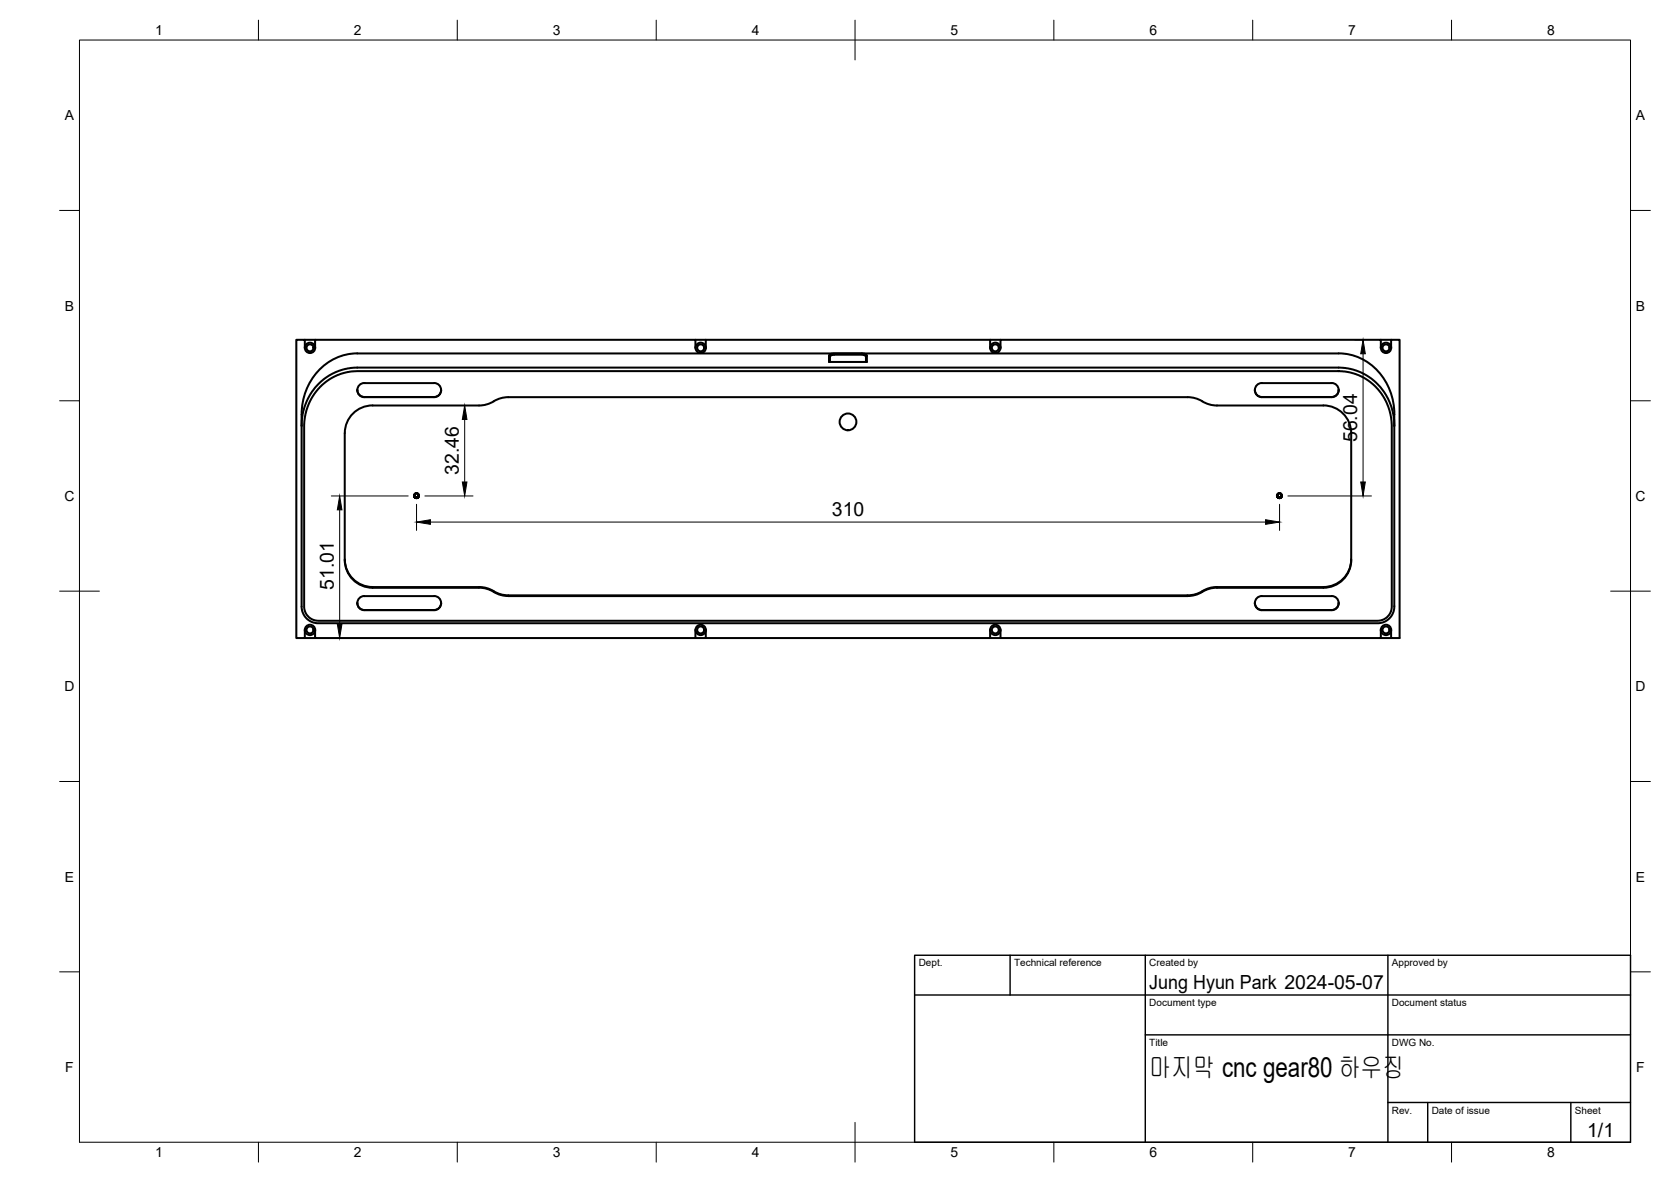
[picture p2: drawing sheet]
<svg xmlns="http://www.w3.org/2000/svg" width="420mm" height="297mm" viewBox="0 0 420 297" stroke-linecap="round" stroke-linejoin="round" font-family="sans-serif">
<!-- layer: Visible -->
<g fill="none" stroke="#000" stroke-width=".51">
<path d="M76.6 87.4v-2h-2.1v74.9h2.1v-2M76.6 85.4h2.6M79.2 87.4v-2h95.7v2M80.5 97.3l1.8-1.6 2.3-1.3 2.5-.8 2.6-.3h247l2.6 .3 1.6 .4 1.9 .9 1.7 1.1 1.5 1.3 1.5 1.8 1 1.7 .8 2.2 .5 1.8 .1 1.9v46.4l-.5 1.3-.7 .8-1 .6-1.3 .2-267.1-.1-1.3-.5-.7-.7-.6-.9-.2-1.1v-46l.3-2.6 .8-2.5 1.4-2.5zM89.8 98l.1 .1a1.75 1.75 0 0 0 1.7 1.7h17.6M89.9 98a1.75 1.75 0 0 0 1.7 1.8h17.6M91.6 96.3h17.6M91.6 96.3a1.75 1.75 0 0 0-1.7 1.7M109.2 96.3a1.75 1.75 0 0 1 1.7 1.7M110.9 98a1.75 1.75 0 0 1-1.7 1.8M110.9 98v.1a1.75 1.75 0 0 1-1.7 1.7M174.9 85.4h2.6"/>
<path d="M174.9 87.4a1.3 1.3 0 0 0 1.3 1.3 1.3 1.3 0 0 0 1.3-1.3M174.9 87.4a1.3 1.3 0 0 1 1.3-1.3 1.3 1.3 0 0 1 1.3 1.3M208.6 89.1l.9-.3 7.7 .1 .8 .4v1.7h-9.6v-1.7zM208.7 91v-1.5l1-.4 7.4 .1 .6 .3v1.5M249 87.4v-2h-71.5v2M249 85.4h2.6M249 87.4a1.3 1.3 0 0 0 1.3 1.3 1.3 1.3 0 0 0 1.3-1.3M249 87.4a1.3 1.3 0 0 1 1.3-1.3 1.3 1.3 0 0 1 1.3 1.3M251.6 87.4v-2h95.6v2M315.5 98v.1M317.3 96.3h17.5M317.3 96.3a1.76 1.76 0 0 0-1.8 1.7 1.76 1.76 0 0 0 1.8 1.8h17.5a1.75 1.75 0 0 0 1.8-1.8"/>
<path d="M334.8 96.3a1.75 1.75 0 0 1 1.8 1.7M336.6 98v.1a1.75 1.75 0 0 1-1.8 1.7h-17.5a1.75 1.75 0 0 1-1.8-1.7M347.2 85.4h2.6M349.8 87.4v-2h2.1v74.9h-2.1v-2M75.8 106.9l.3-2.8 .7-2.6 1.2-2.3 1.5-2.1 2.1-1.9 2.7-1.6 2.6-.9 2.6-.3h247.4l2.6 .3 2.6 .9 2.7 1.6 2.1 1.9 1.5 2.1 1.2 2.3 .8 2.9 .2 2.5M86.7 108.8v32a7 7 0 0 0 7 6.9M93.7 101.9a7 7 0 0 0-7 6.9M124.1 100.9l1.8-.8 1.9-.3h170.8l1.9 .3 1.8 .8M124.1 100.9l-1.7 .7-2 .3h-26.7M302.3 100.9l1.8 .7 1.9 .3h26.7a6.9 6.9 0 0 1 7 6.9M339.7 108.8v32a7 7 0 0 1-6.9 6.9h-26.8M350.6 104.2a14.9 14.9 0 0 0-12.6-15.3l-248.2-.1a14.7 14.7 0 0 0-14 15.4v48.5l.5 1.6 .7 1.1 1.3 .9 1.4 .3h267.2l1.5-.5 1-.7 .7-1.1 .5-1.6v-48.5"/>
<path d="M104.2 124.5l.5 .5 .4-.2 .2-.3M104.2 124.5l.4 .5 .5-.1 .2-.3-.3 .3-.4 .1zM104.2 124.6l.1 .2 .3 .3 .5-.1 .2-.4M104.2 124.6l.1 .3 .4 .2 .4-.1 .2-.4M104.2 124.6l.1 .3 .4 .2 .4-.1 .2-.3-.3 .4h-.4zM104.2 124.5l.4 .5 .5-.2 .2-.3M104.2 124.5l.5 .5 .4-.2 .2-.3-.5 .5-.4-.1-.2-.4M104.3 125l.4 .2 .4-.2M104.5 123.9h.4M104.5 123.9l-.4 .5 .2 .6-.1-.5 .3-.4h.5l.3 .4-.2 .5-.3 .2-.4-.1-.2-.5 .1 .4 .4 .2 .4-.2 .2-.3-.1-.5-.3-.3M321.1 124.5l.5 .5 .7-.4-.3 .3-.4 .1zM321.1 124.6l.2 .3 .3 .2 .5-.1 .2-.4"/>
<path d="M321.1 124.6l.2 .3 .4 .2 .5-.2 .1-.3M321.1 124.6l.1 .3 .5 .2 .3-.1 .3-.4v.1l-.3 .4h-.4zM321.1 124.6l.2 .3 .4 .2 .3-.1 .3-.4M321.1 124.5l.5 .5 .5-.1 .2-.4M321.1 124.5l.6 .5 .6-.5-.2 .4-.5 .1-.4-.5M321.2 124.5l.5 .5 .4-.2 .2-.3M321.3 125l.4 .2 .4-.2M321.5 123.9l-.4 .5 .1 .6-.1-.5 .4-.4h.5l.3 .4-.2 .5-.3 .2-.4-.1-.3-.5 .2 .4 .4 .2 .4-.1 .2-.4-.1-.5-.3-.3M321.5 123.9h.4M79.2 158.3v2h95.7v-2M86.7 140.6a7 7 0 0 0 7 6.9M89.8 151.5l.1 .1a1.75 1.75 0 0 0 1.7 1.7"/>
<path d="M89.9 151.5a1.75 1.75 0 0 0 1.7 1.8M91.6 153.3h17.6M93.7 147.7h26.7M109.2 149.8h-17.6a1.75 1.75 0 0 0-1.7 1.7M109.2 149.8a1.75 1.75 0 0 1 1.7 1.7M110.9 151.5v.1a1.75 1.75 0 0 1-1.7 1.7 1.82 1.82 0 0 0 1.7-1.8zM120.4 147.7a9.2 9.2 0 0 1 4.9 1.6l2.5 .5h170.8a9.5 9.5 0 0 0 4.9-1.6l2.5-.5M174.9 158.3a1.3 1.3 0 0 0 1.3 1.3 1.3 1.3 0 0 0 1.3-1.3M174.9 158.3a1.3 1.3 0 0 1 1.3-1.3 1.3 1.3 0 0 1 1.3 1.3M177.5 158.3v2h71.5v-2M249 158.3a1.3 1.3 0 0 1 1.3-1.3 1.3 1.3 0 0 1 1.3 1.3M249 158.3a1.3 1.3 0 0 0 1.3 1.3 1.3 1.3 0 0 0 1.3-1.3"/>
<path d="M251.6 158.3v2h95.6v-2M315.5 151.5v.1M315.5 151.6a1.75 1.75 0 0 0 1.8 1.7M317.3 153.3h17.5M336.6 151.5v.1a1.75 1.75 0 0 1-1.8 1.7M336.6 151.5a1.71 1.71 0 0 0-1.8-1.7h-17.5a1.76 1.76 0 0 0-1.8 1.7 1.76 1.76 0 0 0 1.8 1.8M336.6 151.5a1.75 1.75 0 0 1-1.8 1.8M339.7 140.6a7 7 0 0 1-7 6.9h-26.7a9.2 9.2 0 0 0-4.8 1.6l-2.6 .5h-170.8a9.2 9.2 0 0 1-4.8-1.6l-2.6-.5h-26.7M76.6 160.3h2.6M174.9 160.3h2.6M249 160.3h2.6M347.2 160.3h2.6"/>
<circle cx="77.9" cy="87.4" r=".88"/>
<circle cx="77.9" cy="87.4" r="1.3"/>
<circle cx="176.2" cy="87.4" r=".88"/>
<circle cx="250.3" cy="87.4" r=".88"/>
<circle cx="348.5" cy="87.4" r=".88"/>
<circle cx="348.5" cy="87.4" r="1.3"/>
<circle cx="213.2" cy="106" r="2.11"/>
<circle cx="77.9" cy="158.3" r=".88"/>
<circle cx="77.9" cy="158.3" r="1.3"/>
<circle cx="176.2" cy="158.3" r=".88"/>
<circle cx="250.3" cy="158.3" r=".88"/>
<circle cx="348.5" cy="158.3" r=".88"/>
<circle cx="348.5" cy="158.3" r="1.3"/>
</g>
<!-- layer: BORDER -->
<g fill="none" stroke="#000" stroke-width=".25">
<path d="M20 10.1h390v276.9h-390zM65 5.1v5M115 5.1v5M165 5.1v5M215 5.1v10M265 5.1v5M315 5.1v5M365 5.1v5M15 52.9h5M410 52.9h5M15 100.7h5M410 100.7h5"/>
<path d="M15 148.6h10M405 148.6h10M15 196.4h5M410 196.4h5M15 244.2h5M410 244.2h5M65 287v5M115 287v5M165 287v5M215 282.1v9.9M265 287v5M315 287v5"/>
<path d="M365 287v5"/>
</g>
<!-- layer: TITLEBLOCK -->
<path d="M230 240.1h180v46.9h-180zM230 250h180M254 240.1v9.9M288 240.1v46.9M349 240.1v46.9M288 260.1h122M349 277.1h61M359 277.1v9.9M395 277.1v9.9" fill="none" stroke="#000" stroke-width=".36"/>
<!-- layer: FD_Dimensions -->
<path d="M340.6 85.4h1.9M342.7 88.9v32.2M116.8 105.4v15.7M83.3 124.6h19.3M85.4 128.1v28.7M104.7 126.7v6.6M106.8 124.6h12.1M108.2 131.2h210M321.7 126.7v6.6M323.8 124.6h21" fill="none" stroke="#000" stroke-width=".25"/>
<path d="M342.7 85.4l.6 3.5h-1.2zM116.8 101.9l.6 3.5h-1.2zM85.4 124.6l.6 3.5h-1.2zM104.7 131.2l3.5-.6v1.2zM116.2 121.1h1.2l-.6 3.5zM318.2 130.6l3.5 .6-3.5 .6zM342.1 121.1h1.2l-.6 3.5zM84.8 156.8h1.2l-.6 3.5z" fill="#000" stroke="#000" stroke-width=".25"/>
<text font-size="6.8" x="289" y="270.6">마지막 cnc gear80 하우징</text>
<g font-size="4.9">
<text x="341.3" y="111.1" transform="rotate(-90 341.3 111.1)">56.04</text>
<text x="115.4" y="119.4" transform="rotate(-90 115.4 119.4)">32.46</text>
<text x="209.2" y="129.7">310</text>
<text x="83.9" y="148.3" transform="rotate(-90 83.9 148.3)">51.01</text>
<text x="289" y="248.5">Jung Hyun Park 2024-05-07</text>
<text x="399.1" y="285.7">1/1</text>
</g>
<g font-size="3.5">
<text x="39" y="8.8">1</text>
<text x="89" y="8.8">2</text>
<text x="139" y="8.8">3</text>
<text x="189" y="8.8">4</text>
<text x="239" y="8.8">5</text>
<text x="289" y="8.8">6</text>
<text x="339" y="8.8">7</text>
<text x="389" y="8.8">8</text>
<text x="16.3" y="30.2">A</text>
<text x="411.3" y="30.2">A</text>
<text x="16.3" y="78">B</text>
<text x="411.3" y="78">B</text>
<text x="16.2" y="125.9">C</text>
<text x="411.2" y="125.9">C</text>
<text x="16.2" y="173.7">D</text>
<text x="411.2" y="173.7">D</text>
<text x="16.3" y="221.6">E</text>
<text x="411.3" y="221.6">E</text>
<text x="16.4" y="269.4">F</text>
<text x="411.4" y="269.4">F</text>
<text x="39" y="290.8">1</text>
<text x="89" y="290.8">2</text>
<text x="139" y="290.8">3</text>
<text x="189" y="290.8">4</text>
<text x="239" y="290.8">5</text>
<text x="289" y="290.8">6</text>
<text x="339" y="290.8">7</text>
<text x="389" y="290.8">8</text>
</g>
<g font-size="2.5">
<text x="231" y="242.9">Dept.</text>
<text x="255" y="242.9">Technical reference</text>
<text x="289" y="242.9">Created by</text>
<text x="350" y="242.9">Approved by</text>
<text x="289" y="252.8">Document type</text>
<text x="350" y="252.8">Document status</text>
<text x="289" y="262.9">Title</text>
<text x="350" y="262.9">DWG No.</text>
<text x="350" y="279.9">Rev.</text>
<text x="360" y="279.9">Date of issue</text>
<text x="396" y="279.9">Sheet</text>
</g>
</svg>
